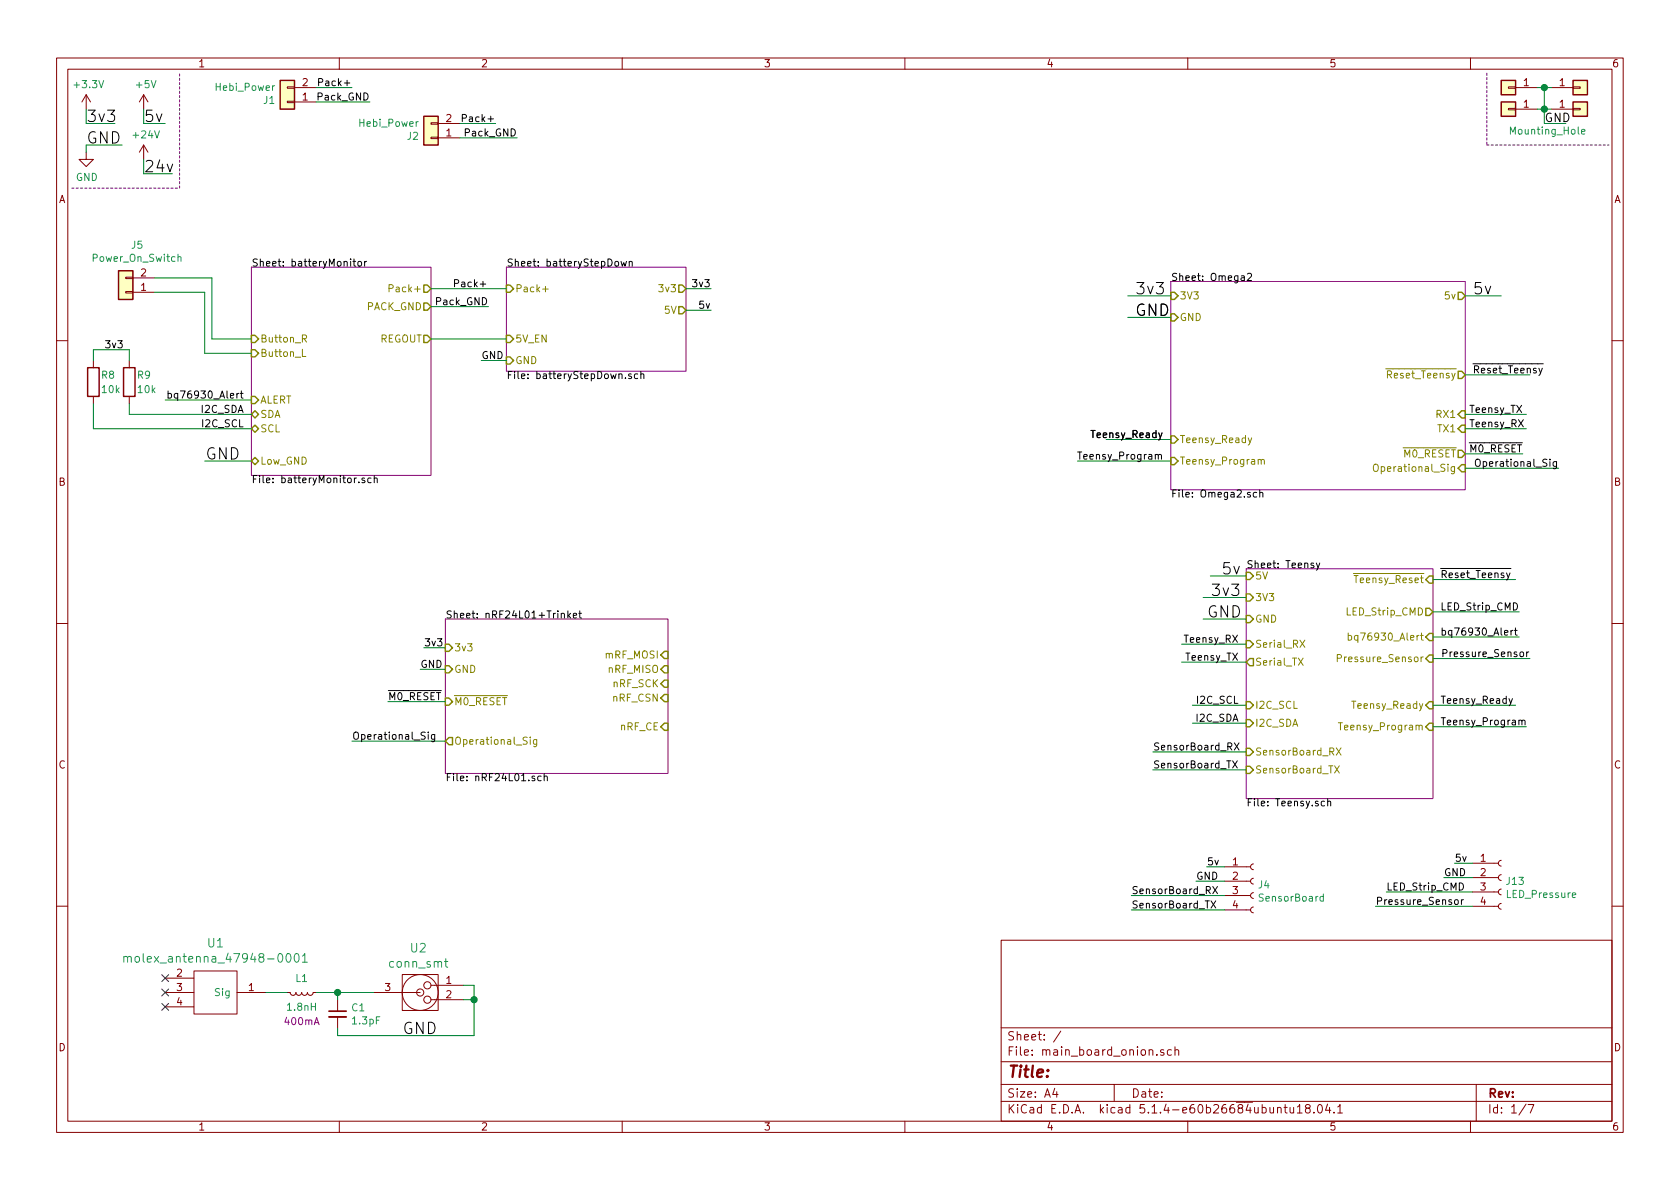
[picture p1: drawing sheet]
EESchema Schematic File Version 4
LIBS:main_board_onion-cache
EELAYER 30 0
EELAYER END
$Descr A4 11693 8268
encoding utf-8
Sheet 1 7
Title ""
Date ""
Rev ""
Comp ""
Comment1 ""
Comment2 ""
Comment3 ""
Comment4 ""
$EndDescr
$Comp
L power:+3.3V #PWR01
U 1 1
P 600 750
F 0 "#PWR01" H 600 600 50  0001 C CNN
F 1 "+3.3V" H 615 923 50  0000 C CNN
F 2 "" H 600 750 50  0001 C CNN
F 3 "" H 600 750 50  0001 C CNN
	1    600  750 
	1    0    0    -1  
$EndComp
$Comp
L power:+5V #PWR03
U 1 1
P 1000 750
F 0 "#PWR03" H 1000 600 50  0001 C CNN
F 1 "+5V" H 1015 923 50  0000 C CNN
F 2 "" H 1000 750 50  0001 C CNN
F 3 "" H 1000 750 50  0001 C CNN
	1    1000 750 
	1    0    0    -1  
$EndComp
$Comp
L power:GND #PWR02
U 1 1
P 600 1050
F 0 "#PWR02" H 600 800 50  0001 C CNN
F 1 "GND" H 605 877 50  0000 C CNN
F 2 "" H 600 1050 50  0001 C CNN
F 3 "" H 600 1050 50  0001 C CNN
	1    600  1050
	1    0    0    -1  
$EndComp
Wire Wire Line
	600  750  600  850 
Wire Wire Line
	600  850  800  850 
Text Label 600  850  0    79   ~ 0
3v3
Wire Wire Line
	1000 750  1000 850 
Wire Wire Line
	1000 850  1150 850 
Text Label 1000 850  0    79   ~ 0
5v
Wire Wire Line
	600  1050 600  1000
Wire Wire Line
	600  1000 850  1000
Text Label 600  1000 0    79   ~ 0
GND
Wire Notes Line
	500  1300 1250 1300
Wire Notes Line
	1250 1300 1250 500 
Wire Wire Line
	8675 4300 8375 4300
Text Label 8400 4300 0    79   ~ 0
GND
$Sheet
S 8150 1950 2050 1450
U 5B6340A6
F0 "Omega2" 50
F1 "Omega2.sch" 50
F2 "3V3" I L 8150 2050 50 
F3 "GND" I L 8150 2200 50 
F4 "5v" O R 10200 2050 50 
F5 "Teensy_Ready" I L 8150 3050 50 
F6 "RX1" I R 10200 2875 50 
F7 "TX1" I R 10200 2975 50 
F8 "~Reset_Teensy" O R 10200 2600 50 
F9 "~M0_RESET" O R 10200 3150 50 
F10 "Operational_Sig" I R 10200 3250 50 
F11 "Teensy_Program" I L 8150 3200 50 
$EndSheet
$Comp
L Connector_Generic:Conn_01x02 J2
U 1 1
P 3000 950
F 0 "J2" H 3080 942 50  0000 L CNN
F 1 "Hebi_Power" H 3080 851 50  0000 L CNN
F 2 "Connector_Molex:Molex_Mini-Fit_Jr_5566-02A_2x01_P4.20mm_Vertical" H 3000 950 50  0001 C CNN
F 3 "~" H 3000 950 50  0001 C CNN
	1    3000 950 
	-1   0    0    1   
$EndComp
$Comp
L power:+24V #PWR04
U 1 1
P 1000 1100
F 0 "#PWR04" H 1000 950 50  0001 C CNN
F 1 "+24V" H 1015 1273 50  0000 C CNN
F 2 "" H 1000 1100 50  0001 C CNN
F 3 "" H 1000 1100 50  0001 C CNN
	1    1000 1100
	1    0    0    -1  
$EndComp
Wire Wire Line
	1000 1100 1000 1200
Wire Wire Line
	1000 1200 1200 1200
Text Label 1000 1200 0    79   ~ 0
24v
Wire Wire Line
	8150 2050 7850 2050
Text Label 7900 2050 0    79   ~ 0
3v3
Wire Wire Line
	8150 2200 7850 2200
Text Label 7900 2200 0    79   ~ 0
GND
Text Label 10250 2050 0    79   ~ 0
5v
Wire Wire Line
	10200 2050 10450 2050
$Comp
L Connector_Generic:Conn_01x02 J1
U 1 1
P 2000 700
F 0 "J1" H 2080 692 50  0000 L CNN
F 1 "Hebi_Power" H 2080 601 50  0000 L CNN
F 2 "Connector_Molex:Molex_Mini-Fit_Jr_5566-02A_2x01_P4.20mm_Vertical" H 2000 700 50  0001 C CNN
F 3 "~" H 2000 700 50  0001 C CNN
	1    2000 700 
	-1   0    0    1   
$EndComp
Text Label 10250 2600 0    50   ~ 0
~Reset_Teensy
Wire Wire Line
	10200 2600 10650 2600
Text Label 8100 3050 2    50   ~ 0
Teensy_Ready
$Comp
L Connector_Generic:Conn_01x01 J8
U 1 1
P 11000 600
F 0 "J8" H 11080 596 50  0001 L CNN
F 1 "Mounting_Hole" H 11079 551 50  0001 L CNN
F 2 "MountingHole:MountingHole_3.2mm_M3_Pad" H 11000 600 50  0001 C CNN
F 3 "~" H 11000 600 50  0001 C CNN
	1    11000 600 
	1    0    0    -1  
$EndComp
$Comp
L Connector_Generic:Conn_01x01 J9
U 1 1
P 11000 750
F 0 "J9" H 11079 792 50  0001 L CNN
F 1 "Mounting_Hole" H 10500 600 50  0000 L CNN
F 2 "MountingHole:MountingHole_3.2mm_M3_Pad" H 11000 750 50  0001 C CNN
F 3 "~" H 11000 750 50  0001 C CNN
	1    11000 750 
	1    0    0    -1  
$EndComp
$Comp
L Connector_Generic:Conn_01x01 J7
U 1 1
P 10500 750
F 0 "J7" H 10420 617 50  0001 C CNN
F 1 "Mounting_Hole" H 10420 616 50  0001 C CNN
F 2 "MountingHole:MountingHole_3.2mm_M3_Pad" H 10500 750 50  0001 C CNN
F 3 "~" H 10500 750 50  0001 C CNN
	1    10500 750 
	-1   0    0    1   
$EndComp
$Comp
L Connector_Generic:Conn_01x01 J6
U 1 1
P 10500 600
F 0 "J6" H 10420 467 50  0001 C CNN
F 1 "Mounting_Hole" H 10420 466 50  0001 C CNN
F 2 "MountingHole:MountingHole_3.2mm_M3_Pad" H 10500 600 50  0001 C CNN
F 3 "~" H 10500 600 50  0001 C CNN
	1    10500 600 
	-1   0    0    1   
$EndComp
Wire Wire Line
	10700 600  10750 600 
Wire Wire Line
	10700 750  10750 750 
Wire Wire Line
	10750 600  10750 750 
Connection ~ 10750 600 
Wire Wire Line
	10750 600  10800 600 
Connection ~ 10750 750 
Wire Wire Line
	10750 750  10800 750 
Wire Wire Line
	10750 750  10750 850 
Wire Wire Line
	10750 850  10900 850 
Text Label 10750 850  0    59   ~ 0
GND
Wire Notes Line
	10350 500  10350 1000
Wire Notes Line
	10350 1000 11200 1000
$Comp
L antenna:molex_antenna_47948-0001 U1
U 1 1
P 1500 6900
F 0 "U1" H 1500 7247 60  0000 C CNN
F 1 "molex_antenna_47948-0001" H 1500 7141 60  0000 C CNN
F 2 "antenna:Molex_47948-0001" H 1500 6900 60  0001 C CNN
F 3 "" H 1500 6900 60  0001 C CNN
	1    1500 6900
	1    0    0    -1  
$EndComp
$Comp
L Device:L_Small L1
U 1 1
P 2100 6900
F 0 "L1" V 2000 6900 50  0000 C CNN
F 1 "1.8nH" V 2200 6900 50  0000 C CNN
F 2 "Resistor_SMD:R_0402_1005Metric" H 2100 6900 50  0001 C CNN
F 3 "~" H 2100 6900 50  0001 C CNN
F 4 "400mA" V 2300 6900 50  0000 C CNN "Field4"
	1    2100 6900
	0    1    1    0   
$EndComp
$Comp
L Device:C_Small C1
U 1 1
P 2350 7050
F 0 "C1" H 2442 7096 50  0000 L CNN
F 1 "1.3pF" H 2442 7005 50  0000 L CNN
F 2 "Capacitor_SMD:C_0201_0603Metric" H 2350 7050 50  0001 C CNN
F 3 "~" H 2350 7050 50  0001 C CNN
F 4 "" H 2350 7050 50  0001 C CNN "Manufacturer_Part_Number"
F 5 "" H 2350 7050 50  0001 C CNN "Mouser Part Number"
F 6 "" H 2350 7050 50  0001 C CNN "Description"
F 7 "GRM0335C1H1R3BA01D" H 2350 7050 50  0001 C CNN "Field4"
	1    2350 7050
	1    0    0    -1  
$EndComp
$Comp
L antenna:conn_smt U2
U 1 1
P 2925 6900
F 0 "U2" H 2912 7212 60  0000 C CNN
F 1 "conn_smt" H 2912 7106 60  0000 C CNN
F 2 "antenna:U.FL-R-SMT-1(01)" H 2925 6900 60  0001 C CNN
F 3 "http://www.digikey.com/product-detail/en/U.FL-R-SMT-1%2801%29/H122041-ND/3978494" H 2925 6900 60  0001 C CNN
	1    2925 6900
	1    0    0    -1  
$EndComp
NoConn ~ 1150 6800
NoConn ~ 1150 6900
NoConn ~ 1150 7000
Wire Wire Line
	1850 6900 2000 6900
Wire Wire Line
	2200 6900 2350 6900
Wire Wire Line
	2350 6900 2350 6950
Wire Wire Line
	2350 6900 2600 6900
Connection ~ 2350 6900
Wire Wire Line
	2350 7150 2350 7200
Wire Wire Line
	2350 7200 3300 7200
Wire Wire Line
	3300 7200 3300 6950
Wire Wire Line
	3225 6850 3300 6850
Wire Wire Line
	3225 6950 3300 6950
Connection ~ 3300 6950
Wire Wire Line
	3300 6950 3300 6850
Text Label 2800 7200 0    79   ~ 0
GND
$Sheet
S 3525 1850 1250 725 
U 5D013D6A
F0 "batteryStepDown" 50
F1 "batteryStepDown.sch" 50
F2 "Pack+" I L 3525 2000 50 
F3 "5V_EN" I L 3525 2350 50 
F4 "3v3" O R 4775 2000 50 
F5 "5V" O R 4775 2150 50 
F6 "GND" I L 3525 2500 50 
$EndSheet
Wire Wire Line
	8675 4150 8375 4150
Text Label 8425 4150 0    79   ~ 0
3v3
Text Label 8500 4000 0    79   ~ 0
5v
Wire Wire Line
	8425 4000 8675 4000
$Sheet
S 8675 3950 1300 1600
U 5D06C54B
F0 "Teensy" 50
F1 "Teensy.sch" 50
F2 "GND" I L 8675 4300 50 
F3 "5V" I L 8675 4000 50 
F4 "3V3" I L 8675 4150 50 
F5 "LED_Strip_CMD" O R 9975 4250 50 
F6 "Serial_RX" I L 8675 4475 50 
F7 "Serial_TX" O L 8675 4600 50 
F8 "I2C_SCL" I L 8675 4900 50 
F9 "I2C_SDA" I L 8675 5025 50 
F10 "bq76930_Alert" I R 9975 4425 50 
F11 "Pressure_Sensor" I R 9975 4575 50 
F12 "Teensy_Ready" I R 9975 4900 50 
F13 "~Teensy_Reset" I R 9975 4025 50 
F14 "SensorBoard_RX" I L 8675 5225 50 
F15 "SensorBoard_TX" I L 8675 5350 50 
F16 "Teensy_Program" I R 9975 5050 50 
$EndSheet
Wire Wire Line
	8150 3050 7700 3050
Text Label 10225 2975 0    50   ~ 0
Teensy_RX
Wire Wire Line
	10200 2975 10625 2975
Wire Wire Line
	10200 2875 10625 2875
Text Label 10225 2875 0    50   ~ 0
Teensy_TX
Text Label 8625 4475 2    50   ~ 0
Teensy_RX
Text Label 8625 4600 2    50   ~ 0
Teensy_TX
Wire Wire Line
	8675 4600 8225 4600
Wire Wire Line
	8675 4475 8225 4475
Text Label 1675 3200 2    79   ~ 0
GND
Text Label 7900 2200 0    79   ~ 0
GND
Wire Wire Line
	1750 3200 1425 3200
Text Label 8625 4900 2    50   ~ 0
I2C_SCL
Text Label 8625 5025 2    50   ~ 0
I2C_SDA
Wire Wire Line
	8675 5025 8300 5025
Wire Wire Line
	8675 4900 8300 4900
Text Label 10025 4425 0    50   ~ 0
bq76930_Alert
Wire Wire Line
	9975 4250 10575 4250
Wire Wire Line
	9975 4425 10575 4425
Text Label 1700 2775 2    50   ~ 0
bq76930_Alert
Wire Wire Line
	1750 2775 1150 2775
Text Label 10025 4900 0    50   ~ 0
Teensy_Ready
Text Label 8100 3050 2    50   ~ 0
Teensy_Ready
Wire Wire Line
	9975 4900 10550 4900
Text Label 10025 4025 0    50   ~ 0
~Reset_Teensy
Wire Wire Line
	9975 4025 10550 4025
Text Label 4950 2000 2    50   ~ 0
3v3
Text Label 4950 2150 2    50   ~ 0
5v
Wire Wire Line
	4775 2150 4950 2150
Wire Wire Line
	4775 2000 4950 2000
Text Label 2925 4650 0    50   ~ 0
GND
Wire Wire Line
	2925 4650 3100 4650
$Sheet
S 3100 4300 1550 1075
U 5D07F3D0
F0 "nRF24L01+Trinket" 50
F1 "nRF24L01.sch" 50
F2 "mRF_MOSI" I R 4650 4550 50 
F3 "nRF_MISO" I R 4650 4650 50 
F4 "nRF_SCK" I R 4650 4750 50 
F5 "nRF_CSN" I R 4650 4850 50 
F6 "nRF_CE" I R 4650 5050 50 
F7 "GND" I L 3100 4650 50 
F8 "3v3" I L 3100 4500 50 
F9 "~M0_RESET" I L 3100 4875 50 
F10 "Operational_Sig" O L 3100 5150 50 
$EndSheet
Text Label 2950 4500 0    50   ~ 0
3v3
Wire Wire Line
	3100 4500 2950 4500
Text Label 2700 4875 0    50   ~ 0
~M0_RESET
Wire Wire Line
	3100 4875 2700 4875
Text Label 2450 5150 0    50   ~ 0
Operational_Sig
Wire Wire Line
	3100 5150 2450 5150
Text Label 10850 3250 2    50   ~ 0
Operational_Sig
Wire Wire Line
	10200 3150 10600 3150
Wire Wire Line
	10200 3250 10850 3250
Text Label 10600 3150 2    50   ~ 0
~M0_RESET
Text Label 10650 4575 2    50   ~ 0
Pressure_Sensor
Wire Wire Line
	9975 4575 10650 4575
Text Label 8025 5225 0    50   ~ 0
SensorBoard_RX
Text Label 8025 5350 0    50   ~ 0
SensorBoard_TX
Wire Wire Line
	8675 5225 8025 5225
Wire Wire Line
	8675 5350 8025 5350
Wire Wire Line
	8525 6225 7875 6225
Wire Wire Line
	8525 6325 7875 6325
Text Label 7875 6225 0    50   ~ 0
SensorBoard_RX
Text Label 7875 6325 0    50   ~ 0
SensorBoard_TX
Text Label 8400 6025 0    50   ~ 0
5v
Text Label 8325 6125 0    50   ~ 0
GND
Wire Wire Line
	8525 6025 8400 6025
Wire Wire Line
	8525 6125 8325 6125
$Comp
L Connector:Conn_01x04_Female J13
U 1 1
P 10450 6100
F 0 "J13" H 10478 6076 50  0000 L CNN
F 1 "LED_Pressure" H 10478 5985 50  0000 L CNN
F 2 "Connector_Molex:Molex_Pico-Clasp_202396-0407_1x04-1MP_P1.00mm_Horizontal" H 10450 6100 50  0001 C CNN
F 3 "~" H 10450 6100 50  0001 C CNN
	1    10450 6100
	1    0    0    -1  
$EndComp
Text Label 10050 6100 0    50   ~ 0
GND
Text Label 10125 6000 0    50   ~ 0
5v
Wire Wire Line
	10250 6100 10050 6100
Wire Wire Line
	10250 6000 10125 6000
Text Label 9575 6300 0    50   ~ 0
Pressure_Sensor
Wire Wire Line
	10250 6300 9575 6300
Text Label 10025 4250 0    50   ~ 0
LED_Strip_CMD
Text Label 10200 6200 2    50   ~ 0
LED_Strip_CMD
Wire Wire Line
	10250 6200 9650 6200
$Sheet
S 1750 1850 1250 1450
U 5CFED7A9
F0 "batteryMonitor" 50
F1 "batteryMonitor.sch" 50
F2 "Low_GND" B L 1750 3200 50 
F3 "SCL" B L 1750 2975 50 
F4 "SDA" B L 1750 2875 50 
F5 "ALERT" I L 1750 2775 50 
F6 "REGOUT" O R 3000 2350 50 
F7 "Pack+" O R 3000 2000 50 
F8 "PACK_GND" O R 3000 2125 50 
F9 "Button_L" I L 1750 2450 50 
F10 "Button_R" I L 1750 2350 50 
$EndSheet
Wire Wire Line
	3000 2000 3525 2000
Wire Wire Line
	3000 2350 3525 2350
Text Label 3150 2000 0    50   ~ 0
Pack+
Text Label 3400 2125 2    50   ~ 0
Pack_GND
Text Label 3600 950  2    50   ~ 0
Pack_GND
Text Label 2575 700  2    50   ~ 0
Pack_GND
Text Label 3450 850  2    50   ~ 0
Pack+
Text Label 2450 600  2    50   ~ 0
Pack+
Wire Wire Line
	2200 600  2450 600 
Wire Wire Line
	2200 700  2575 700 
Wire Wire Line
	3200 850  3450 850 
Wire Wire Line
	3200 950  3600 950 
Wire Wire Line
	3000 2125 3400 2125
Text Label 3350 2500 0    50   ~ 0
GND
Wire Wire Line
	3525 2500 3350 2500
Text Label 1700 2975 2    50   ~ 0
I2C_SCL
Text Label 1700 2875 2    50   ~ 0
I2C_SDA
$Comp
L Device:R R8
U 1 1
P 650 2650
F 0 "R8" H 700 2700 50  0000 L CNN
F 1 "10k" H 700 2600 50  0000 L CNN
F 2 "Resistor_SMD:R_0402_1005Metric" V 580 2650 50  0001 C CNN
F 3 "~" H 650 2650 50  0001 C CNN
	1    650  2650
	1    0    0    -1  
$EndComp
$Comp
L Device:R R9
U 1 1
P 900 2650
F 0 "R9" H 950 2700 50  0000 L CNN
F 1 "10k" H 950 2600 50  0000 L CNN
F 2 "Resistor_SMD:R_0402_1005Metric" V 830 2650 50  0001 C CNN
F 3 "~" H 900 2650 50  0001 C CNN
	1    900  2650
	1    0    0    -1  
$EndComp
Wire Wire Line
	900  2800 900  2875
Wire Wire Line
	900  2875 1750 2875
Wire Wire Line
	650  2800 650  2975
Wire Wire Line
	650  2975 1750 2975
Wire Wire Line
	650  2500 650  2425
Wire Wire Line
	650  2425 900  2425
Wire Wire Line
	900  2425 900  2500
Text Label 725  2425 0    50   ~ 0
3v3
$Comp
L Connector:Conn_01x04_Female J4
U 1 1
P 8725 6125
F 0 "J4" H 8753 6101 50  0000 L CNN
F 1 "SensorBoard" H 8753 6010 50  0000 L CNN
F 2 "Connector_Molex:Molex_Pico-Clasp_501331-0407_1x04-1MP_P1.00mm_Vertical" H 8725 6125 50  0001 C CNN
F 3 "~" H 8725 6125 50  0001 C CNN
	1    8725 6125
	1    0    0    -1  
$EndComp
$Comp
L Connector_Generic:Conn_01x02 J5
U 1 1
P 875 2025
F 0 "J5" H 795 1700 50  0000 C CNN
F 1 "Power_On_Switch" H 795 1791 50  0000 C CNN
F 2 "Connector_Molex:Molex_Pico-Clasp_501331-0207_1x02-1MP_P1.00mm_Vertical" H 875 2025 50  0001 C CNN
F 3 "~" H 875 2025 50  0001 C CNN
	1    875  2025
	-1   0    0    1   
$EndComp
Wire Wire Line
	1075 1925 1475 1925
Wire Wire Line
	1475 1925 1475 2350
Wire Wire Line
	1475 2350 1750 2350
Wire Wire Line
	1750 2450 1425 2450
Wire Wire Line
	1425 2450 1425 2025
Wire Wire Line
	1425 2025 1075 2025
Text Label 10025 5050 0    50   ~ 0
Teensy_Program
Wire Wire Line
	9975 5050 10625 5050
Text Label 8100 3200 2    50   ~ 0
Teensy_Program
Wire Wire Line
	8150 3200 7500 3200
$EndSCHEMATC
